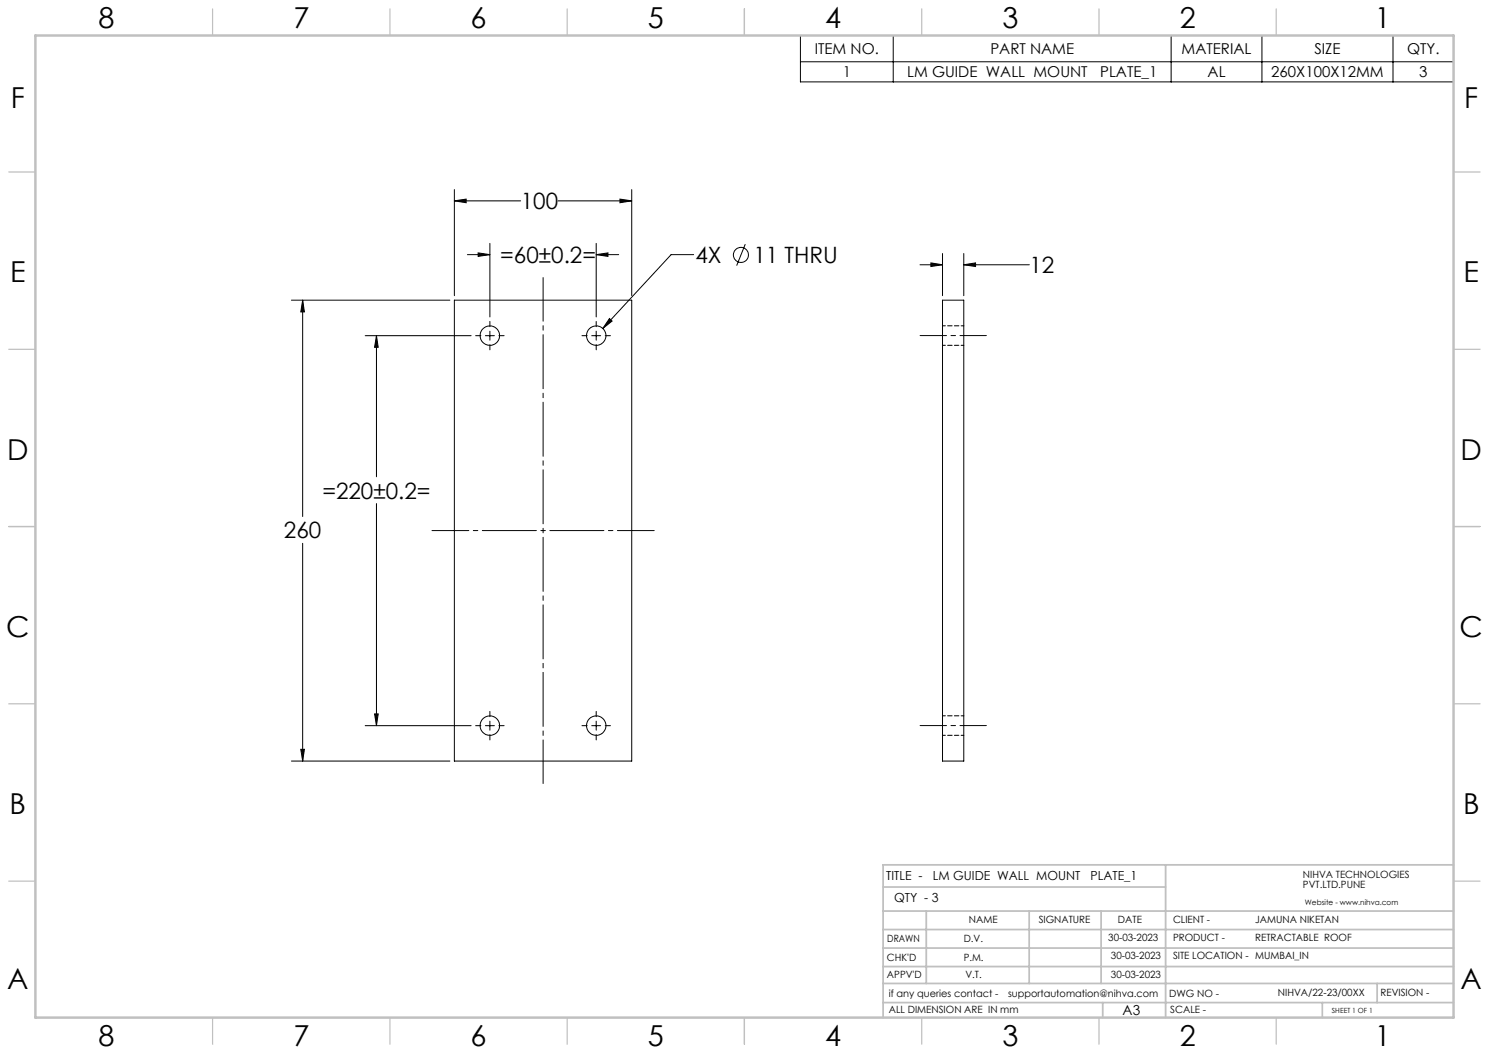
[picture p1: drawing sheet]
<svg xmlns="http://www.w3.org/2000/svg" width="420mm" height="297mm" viewBox="0 0 420 297" stroke-linecap="round" stroke-linejoin="round" font-family="sans-serif">
<g fill="none" stroke="#000" stroke-width=".28">
<path d="M225.8 10h184.2v13.1h-184.2zM225.8 17.4h184.2M252 10v13.1M330.3 10v13.1M356 10v13.1M392.9 10v13.1M128.2 56.7l3.3-.5v1zM128.2 53.5v29.9M128.2 56.7h18.7M157.4 56.7h20.8M174.9 56.2l3.3 .5-3.3 .5zM178.2 53.5v29.9"/>
<path d="M131.8 71.8h6.4M134.9 71.3l3.3 .5-3.3 .5zM138.2 68.6v20.8M168.2 71.8l3.3-.5v1zM168.2 68.6v20.8M168.2 71.8h6.3M195.7 71.8h-6.4l-19.3 20.8M210.2 68.9l-2.4 6M259.5 74.7h6.4M262.6 74.2l3.3 .5-3.3 .5zM265.9 71.5v11.9M271.9 74.7l3.3-.5v1z"/>
<path d="M271.9 71.5v11.9M271.9 74.7h18.4M82.2 84.7h44.7M85.4 84.7l.5 3.3h-1.1zM85.4 84.7v61M103 94.7h29.9M106.2 94.7l.5 3.3h-1zM106.2 94.7v39.8M128.2 84.7h50v130h-50zM134.2 94.7h1.4M136.9 94.7h2.6M138.2 90.7v1.4"/>
<path d="M138.2 93.4v2.6M138.2 97.2v1.5M140.7 94.7h1.5M164.1 94.7h1.5M166.9 94.7h2.5M168.2 90.7v1.4M168.2 93.4v2.6M168.2 97.2v1.5M170.7 94.7h1.5M171.9 89.8l.7 .8-2.6 2zM265.9 84.7h6v130h-6zM85.4 153.2v61.5"/>
<path d="M106.2 142v62.7M82.2 214.7h44.7M84.8 211.3h1.1l-.5 3.4zM103 204.7h29.9M105.7 201.4h1l-.5 3.3zM134.2 204.7h1.4M136.9 204.7h2.6M138.2 200.7v1.4M138.2 203.4v2.5M138.2 207.2v1.5M140.7 204.7h1.5M164.1 204.7h1.5"/>
<path d="M166.9 204.7h2.5M168.2 200.7v1.4M168.2 203.4v2.5M168.2 207.2v1.5M170.7 204.7h1.5"/>
<circle cx="209" cy="71.9" r="2.11"/>
<circle cx="138.2" cy="94.7" r="2.75"/>
<circle cx="168.2" cy="94.7" r="2.75"/>
<circle cx="138.2" cy="204.7" r="2.75"/>
<circle cx="168.2" cy="204.7" r="2.75"/>
</g>
<path d="M121.8 149.6h62.7" fill="none" stroke="#000" stroke-width=".28" stroke-dasharray="15.2 1.3 1.3 1.3" stroke-dashoffset="4.8"/>
<path d="M153.2 221v-142.7" fill="none" stroke="#000" stroke-width=".28" stroke-dasharray="15.2 1.3 1.3 1.3" stroke-dashoffset="2.9"/>
<path d="M259.5 94.6h18.7M259.5 204.6h18.7" fill="none" stroke="#000" stroke-width=".28" stroke-dasharray="15.2 1.3 1.3 1.3" stroke-dashoffset="7.8"/>
<g fill="none" stroke="#c0c0c0" stroke-width=".35">
<path d="M60 2.5v7.5M110 2.5v7.5M160 2.5v7.5M210 2.5v7.5M260 2.5v7.5M310 2.5v7.5M360 2.5v7.5M2.5 48.5h7.5M410 48.5h7.5M2.5 98.5h7.5M410 98.5h7.5M2.5 148.5h7.5"/>
<path d="M410 148.5h7.5M2.5 198.5h7.5M410 198.5h7.5M2.5 248.5h7.5M410 248.5h7.5M60 287v7.5M110 287v7.5M160 287v7.5M210 287v7.5M260 287v7.5M310 287v7.5M360 287v7.5"/>
</g>
<g fill="none" stroke="#c0c0c0" stroke-width=".5">
<path d="M249.1 257h160.9M249.1 250.2h79.7M261.3 257v20.4M290.3 257v20.4M310.6 257v20.4M328.8 243.9v43.1M410 243.9h-160.9v43.1M249.1 272.6h160.9M249.1 267.4h160.9M249.1 262.2h160.9M249.1 277.4h160.9M388.4 277.4v5.4"/>
<path d="M249.1 282.8h160.9M311 282.8v4.2M373 282.8v4.2"/>
</g>
<path d="M10 10h400v277h-400z" fill="none" stroke="#c0c0c0" stroke-width=".7"/>
<g fill="#000">
<path d="M171.9 89.8l.7 .8-2.6 2z"/>
<path d="M128.2 56.7l3.3-.5v1zM174.9 56.2l3.3 .5-3.3 .5zM85.4 84.7l.5 3.3h-1.1zM84.8 211.3h1.1l-.5 3.4zM168.2 71.8l3.3-.5v1zM134.9 71.3l3.3 .5-3.3 .5zM106.2 94.7l.5 3.3h-1zM105.7 201.4h1l-.5 3.3zM262.6 74.2l3.3 .5-3.3 .5zM271.9 74.7l3.3-.5v1z"/>
</g>
<path d="M265.9 97.4h6M271.9 91.9h-6M265.9 207.4h6M271.9 201.9h-6" fill="none" stroke="#000" stroke-width=".28" stroke-dasharray="1.3 .6" stroke-dashoffset=".5"/>
<g font-size="8.1">
<text x="27.8" y="8">8</text>
<text x="82.8" y="8">7</text>
<text x="132.8" y="8">6</text>
<text x="182.8" y="8">5</text>
<text x="232.8" y="8">4</text>
<text x="282.8" y="8">3</text>
<text x="332.8" y="8">2</text>
<text x="387.8" y="8">1</text>
<text x="3" y="30.4">F</text>
<text x="413" y="30.4">F</text>
<text x="2.8" y="79.6">E</text>
<text x="412.8" y="79.6">E</text>
<text x="2" y="129.6">D</text>
<text x="412" y="129.6">D</text>
<text x="1.7" y="179.6">C</text>
<text x="411.7" y="179.6">C</text>
<text x="2.7" y="229.6">B</text>
<text x="412.7" y="229.6">B</text>
<text x="2" y="278.9">A</text>
<text x="412" y="278.9">A</text>
<text x="27.8" y="295">8</text>
<text x="82.8" y="295">7</text>
<text x="132.8" y="295">6</text>
<text x="182.8" y="295">5</text>
<text x="232.8" y="295">4</text>
<text x="282.8" y="295">3</text>
<text x="332.8" y="295">2</text>
<text x="387.8" y="295">1</text>
</g>
<g font-size="6.3">
<text x="146.9" y="59.1">100</text>
<text x="141.1" y="74.2">=60±0.2=</text>
<text x="196.2" y="74.3">4X</text>
<text x="212.5" y="74.3">11 THRU</text>
<text x="290.4" y="77">12</text>
<text x="90.9" y="140.6">=220±0.2=</text>
<text x="80.1" y="151.9">260</text>
</g>
<g font-size="4.2">
<text x="229.8" y="15.3">ITEM NO.</text>
<text x="279.4" y="15.3">PART NAME</text>
<text x="333.3" y="15.3">MATERIAL</text>
<text x="370.8" y="15.3">SIZE</text>
<text x="396.9" y="15.3">QTY.</text>
<text x="237.7" y="21.8">1</text>
<text x="255.9" y="21.8">LM GUIDE WALL MOUNT</text>
<text x="310.3" y="21.8">PLATE_1</text>
<text x="340.6" y="21.8">AL</text>
<text x="358.6" y="21.8">260X100X12MM</text>
<text x="400.3" y="21.8">3</text>
</g>
<text font-size="3.9" x="316.7" y="286.4">A3</text>
<g font-size="3.5">
<text x="250" y="248.3">TITLE -</text>
<text x="263.1" y="248.3">LM GUIDE WALL MOUNT</text>
<text x="307.6" y="248.3">PLATE_1</text>
<text x="252.2" y="254.4">QTY - 3</text>
</g>
<g font-size="2.8">
<text x="367.5" y="247.7">NIHVA TECHNOLOGIES</text>
<text x="367.5" y="250.5">PVT.LTD.PUNE</text>
<text x="273.3" y="260.4">NAME</text>
<text x="293" y="260.4">SIGNATURE</text>
<text x="315.3" y="260.5">DATE</text>
<text x="330.9" y="260.5">CLIENT -</text>
<text x="354.1" y="260.5">JAMUNA NIKETAN</text>
<text x="250.3" y="265.7">DRAWN</text>
<text x="271.8" y="265.7">D.V.</text>
<text x="312.6" y="265.5">30-03-2023</text>
<text x="330.9" y="265.5">PRODUCT -</text>
<text x="354.1" y="265.5">RETRACTABLE ROOF</text>
<text x="250.2" y="271.1">CHK'D</text>
<text x="250.2" y="275.8">APPV'D</text>
<text x="271.8" y="271.1">P.M.</text>
<text x="272.3" y="275.8">V.T.</text>
<text x="313.3" y="270.6">30-03-2023</text>
<text x="313.3" y="275.8">30-03-2023</text>
<text x="330.9" y="270.6">SITE LOCATION - MUMBAI_IN</text>
<text x="250.7" y="281.1">if any queries contact -</text>
<text x="284.3" y="281.1">supportautomation@nihva.com</text>
<text x="329.8" y="281.3">DWG NO -</text>
<text x="360.5" y="281.1">NIHVA/22-23/00XX</text>
<text x="389.4" y="281.1">REVISION -</text>
<text x="250.7" y="285.6">ALL DIMENSION ARE IN mm</text>
<text x="330.1" y="285.7">SCALE -</text>
</g>
<text font-size="2.1" x="368.1" y="255.1">Website - www.nihva.com</text>
<text font-size="2" x="375.7" y="285.6">SHEET 1 OF 1</text>
</svg>
